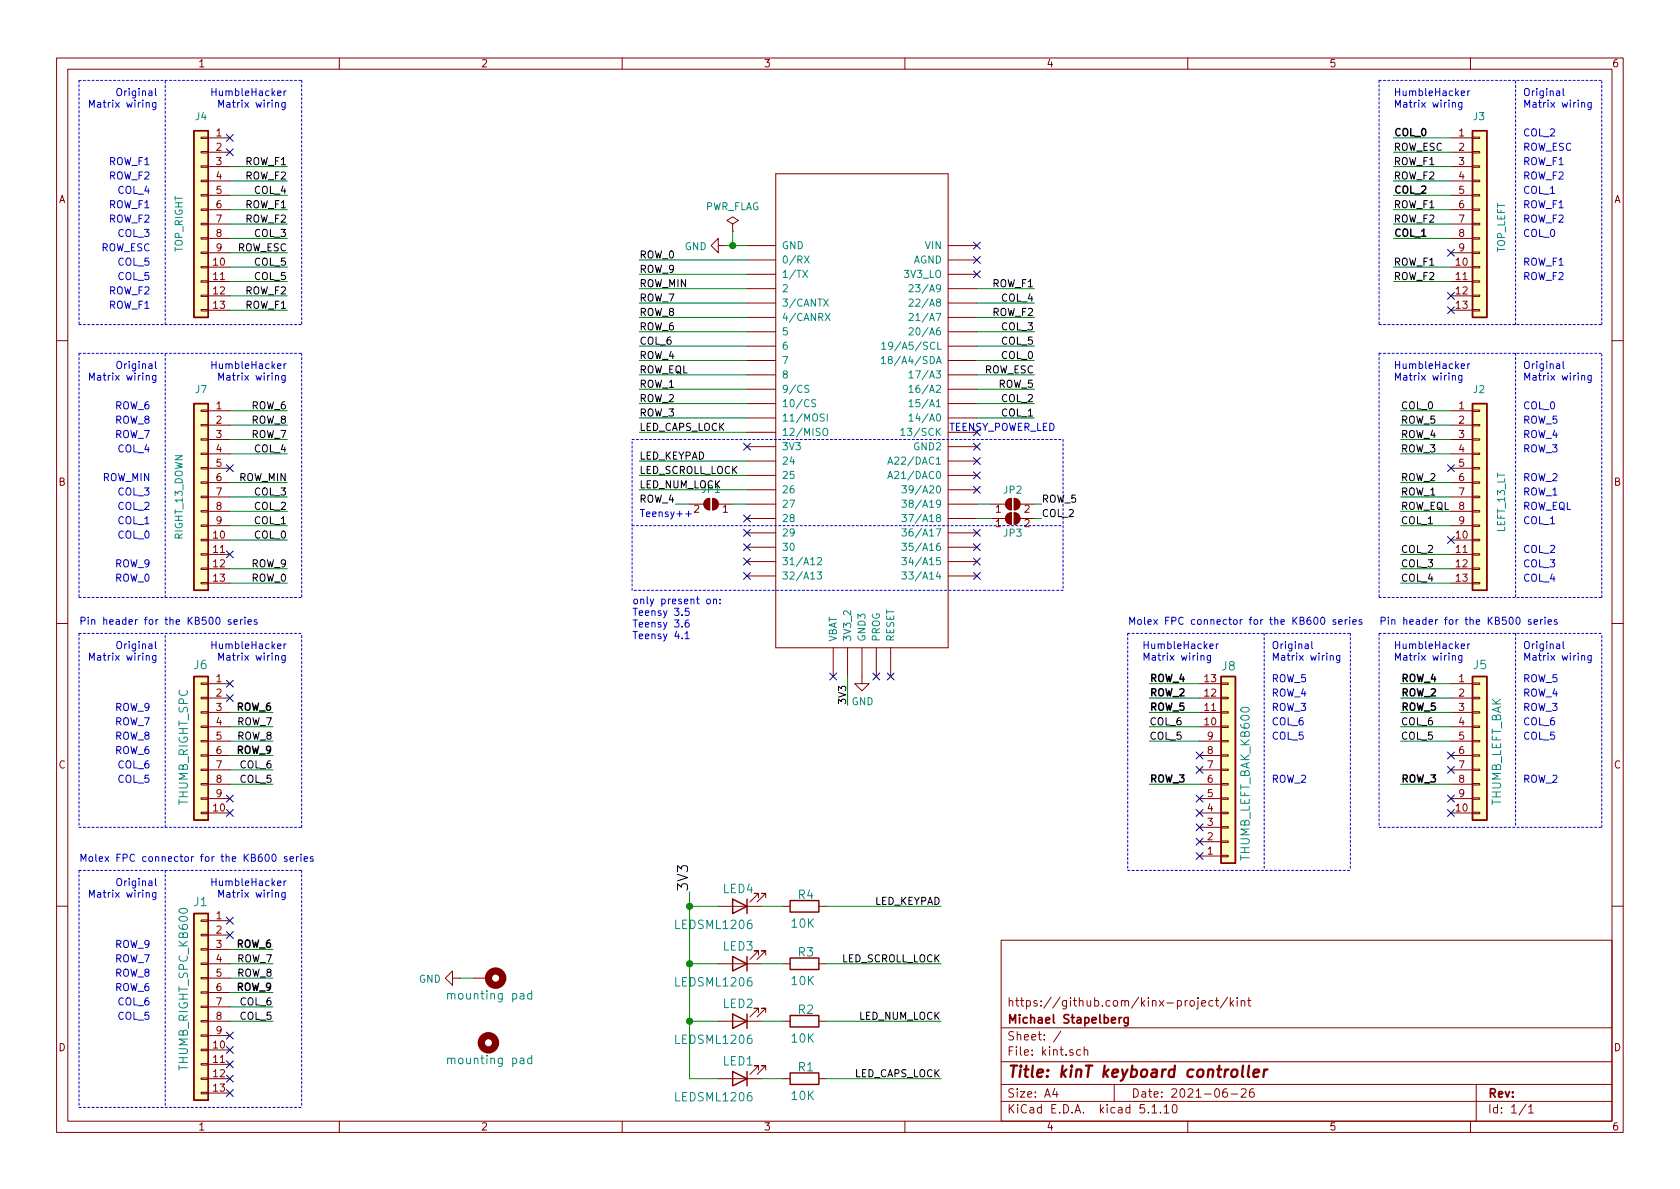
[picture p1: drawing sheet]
EESchema Schematic File Version 4
EELAYER 30 0
EELAYER END
$Descr A4 11693 8268
encoding utf-8
Sheet 1 1
Title "kinT keyboard controller"
Date "2021-06-26"
Rev ""
Comp "Michael Stapelberg"
Comment1 "https://github.com/kinx-project/kint"
Comment2 ""
Comment3 ""
Comment4 ""
$EndDescr
Wire Wire Line
	4800 6300 4800 6700
Wire Wire Line
	4800 6700 4800 7100
Wire Wire Line
	4800 7100 4800 7500
Wire Wire Line
	4800 7500 5000 7500
Wire Wire Line
	5000 7100 4800 7100
Wire Wire Line
	5000 6700 4800 6700
Wire Wire Line
	5000 6300 4800 6300
Connection ~ 4800 7100
Connection ~ 4800 6700
Text Label 4800 6200 1    70   ~ 0
3V3
$Comp
L Connector_Generic:Conn_01x10 J6
U 1 1
P 1400 5150
F 0 "J6" H 1350 5650 59  0000 L BNN
F 1 "THUMB_RIGHT_SPC" V 1550 4700 59  0000 L BNN
F 2 "Connector_PinHeader_2.54mm:PinHeader_1x10_P2.54mm_Vertical" H 1400 5150 50  0001 C CNN
F 3 "" H 1400 5150 50  0001 C CNN
F 4 "WM14526-ND" H 1400 5150 50  0001 C CNN "digikeypn"
F 5 "39-53-2135" H 1400 5150 50  0001 C CNN "MPN"
F 6 "538-39-53-2135" H 1400 5150 50  0001 C CNN "mouserpn"
	1    1400 5150
	-1   0    0    -1  
$EndComp
$Comp
L kinx-eagle-import:TEENSY_3.5_3.6 U1
U 1 1
P 6000 2200
F 0 "U1" H 6000 2200 50  0001 C CNN
F 1 "TEENSY_3.5_3.6" H 6000 2200 50  0001 C CNN
F 2 "kinx:TEENSY_3.5_3.6" H 6000 2200 50  0001 C CNN
F 3 "" H 6000 2200 50  0001 C CNN
	1    6000 2200
	1    0    0    -1  
$EndComp
$Comp
L Device:LED LED1
U 1 1
P 5150 7500
F 0 "LED1" H 5050 7350 59  0000 L BNN
F 1 "LEDSML1206" H 5050 7600 59  0000 L BNN
F 2 "LED_SMD:LED_1206_3216Metric_Pad1.42x1.75mm_HandSolder" H 5150 7500 50  0001 C CNN
F 3 "" H 5150 7500 50  0001 C CNN
F 4 "754-1439-1-ND" H 5150 7500 50  0001 C CNN "digikeypn"
F 5 "APT3216QBC/D" H 5150 7500 50  0001 C CNN "MPN"
F 6 "604-APT3216QBC/D" H 5150 7500 50  0001 C CNN "mouserpn"
	1    5150 7500
	-1   0    0    1   
$EndComp
$Comp
L Device:LED LED3
U 1 1
P 5150 6700
F 0 "LED3" H 5050 6550 59  0000 L BNN
F 1 "LEDSML1206" H 5050 6800 59  0000 L BNN
F 2 "LED_SMD:LED_1206_3216Metric_Pad1.42x1.75mm_HandSolder" H 5150 6700 50  0001 C CNN
F 3 "" H 5150 6700 50  0001 C CNN
F 4 "754-1439-1-ND" H 5150 6700 50  0001 C CNN "digikeypn"
F 5 "APT3216QBC/D" H 5150 6700 50  0001 C CNN "MPN"
F 6 "604-APT3216QBC/D" H 5150 6700 50  0001 C CNN "mouserpn"
	1    5150 6700
	-1   0    0    1   
$EndComp
$Comp
L Device:LED LED4
U 1 1
P 5150 6300
F 0 "LED4" H 5050 6150 59  0000 L BNN
F 1 "LEDSML1206" H 5050 6400 59  0000 L BNN
F 2 "LED_SMD:LED_1206_3216Metric_Pad1.42x1.75mm_HandSolder" H 5150 6300 50  0001 C CNN
F 3 "" H 5150 6300 50  0001 C CNN
F 4 "754-1439-1-ND" H 5150 6300 50  0001 C CNN "digikeypn"
F 5 "APT3216QBC/D" H 5150 6300 50  0001 C CNN "MPN"
F 6 "604-APT3216QBC/D" H 5150 6300 50  0001 C CNN "mouserpn"
	1    5150 6300
	-1   0    0    1   
$EndComp
$Comp
L Device:R R1
U 1 1
P 5600 7500
F 0 "R1" V 5550 7450 59  0000 L BNN
F 1 "10K" V 5750 7400 59  0000 L BNN
F 2 "Resistor_SMD:R_1206_3216Metric_Pad1.42x1.75mm_HandSolder" H 5600 7500 50  0001 C CNN
F 3 "" H 5600 7500 50  0001 C CNN
F 4 "541-3983-1-ND" V 5600 7500 50  0001 C CNN "digikeypn"
F 5 "CRCW120610K0FKEAC" V 5600 7500 50  0001 C CNN "MPN"
F 6 "71-CRCW120610K0FKEAC" V 5600 7500 50  0001 C CNN "mouserpn"
	1    5600 7500
	0    1    1    0   
$EndComp
$Comp
L Device:R R2
U 1 1
P 5600 7100
F 0 "R2" V 5550 7050 59  0000 L BNN
F 1 "10K" V 5750 7000 59  0000 L BNN
F 2 "Resistor_SMD:R_1206_3216Metric_Pad1.42x1.75mm_HandSolder" H 5600 7100 50  0001 C CNN
F 3 "" H 5600 7100 50  0001 C CNN
F 4 "541-3983-1-ND" V 5600 7100 50  0001 C CNN "digikeypn"
F 5 "CRCW120610K0FKEAC" V 5600 7100 50  0001 C CNN "MPN"
F 6 "71-CRCW120610K0FKEAC" V 5600 7100 50  0001 C CNN "mouserpn"
	1    5600 7100
	0    1    1    0   
$EndComp
$Comp
L Device:R R3
U 1 1
P 5600 6700
F 0 "R3" V 5550 6650 59  0000 L BNN
F 1 "10K" V 5750 6600 59  0000 L BNN
F 2 "Resistor_SMD:R_1206_3216Metric_Pad1.42x1.75mm_HandSolder" H 5600 6700 50  0001 C CNN
F 3 "" H 5600 6700 50  0001 C CNN
F 4 "541-3983-1-ND" V 5600 6700 50  0001 C CNN "digikeypn"
F 5 "CRCW120610K0FKEAC" V 5600 6700 50  0001 C CNN "MPN"
F 6 "71-CRCW120610K0FKEAC" V 5600 6700 50  0001 C CNN "mouserpn"
	1    5600 6700
	0    1    1    0   
$EndComp
$Comp
L Device:R R4
U 1 1
P 5600 6300
F 0 "R4" V 5550 6250 59  0000 L BNN
F 1 "10K" V 5750 6200 59  0000 L BNN
F 2 "Resistor_SMD:R_1206_3216Metric_Pad1.42x1.75mm_HandSolder" H 5600 6300 50  0001 C CNN
F 3 "" H 5600 6300 50  0001 C CNN
F 4 "541-3983-1-ND" V 5600 6300 50  0001 C CNN "digikeypn"
F 5 "CRCW120610K0FKEAC" V 5600 6300 50  0001 C CNN "MPN"
F 6 "71-CRCW120610K0FKEAC" V 5600 6300 50  0001 C CNN "mouserpn"
	1    5600 6300
	0    1    1    0   
$EndComp
$Comp
L Mechanical:MountingHole_Pad H1
U 1 1
P 3400 6800
F 0 "H1" H 3510 6823 59  0001 L BNN
F 1 "mounting pad" V 3550 6500 59  0000 L BNN
F 2 "MountingHole:MountingHole_4.3mm_M4_Pad" H 3400 6800 50  0001 C CNN
F 3 "" H 3400 6800 50  0001 C CNN
	1    3400 6800
	0    1    1    0   
$EndComp
Text Label 2000 2950 2    50   ~ 0
ROW_8
Text Label 2000 2850 2    50   ~ 0
ROW_6
Text Label 2000 3050 2    50   ~ 0
ROW_7
Text Label 2000 3950 2    50   ~ 0
ROW_9
Text Label 2000 4050 2    50   ~ 0
ROW_0
Text Label 2000 3350 2    50   ~ 0
ROW_MIN
Text Label 9750 2950 0    50   ~ 0
ROW_5
Text Label 9750 3050 0    50   ~ 0
ROW_4
Text Label 9750 3150 0    50   ~ 0
ROW_3
Text Label 9750 3350 0    50   ~ 0
ROW_2
Text Label 9750 3450 0    50   ~ 0
ROW_1
Text Label 9750 3550 0    50   ~ 0
ROW_EQL
Text Label 4450 2400 0    50   ~ 0
COL_6
NoConn ~ 1600 3250
NoConn ~ 1600 3850
NoConn ~ 10100 2050
NoConn ~ 10100 2150
NoConn ~ 10100 1750
NoConn ~ 6800 1700
NoConn ~ 6800 1800
NoConn ~ 6800 1900
NoConn ~ 6800 3000
NoConn ~ 6800 3100
NoConn ~ 6800 3200
NoConn ~ 6800 3300
NoConn ~ 6800 3400
NoConn ~ 6800 3800
NoConn ~ 6800 3900
NoConn ~ 6800 4000
NoConn ~ 1600 5650
NoConn ~ 1600 5550
NoConn ~ 1600 4850
NoConn ~ 1600 4750
NoConn ~ 10100 5250
NoConn ~ 10100 5350
NoConn ~ 10100 5550
NoConn ~ 10100 5650
NoConn ~ 5800 4700
NoConn ~ 6100 4700
NoConn ~ 6200 4700
$Comp
L power:GND #PWR0101
U 1 1
P 5050 1700
F 0 "#PWR0101" H 5050 1450 50  0001 C CNN
F 1 "GND" V 5055 1572 50  0000 R CNN
F 2 "" H 5050 1700 50  0001 C CNN
F 3 "" H 5050 1700 50  0001 C CNN
	1    5050 1700
	0    1    1    0   
$EndComp
Wire Wire Line
	5050 1700 5100 1700
$Comp
L power:GND #PWR0102
U 1 1
P 3200 6800
F 0 "#PWR0102" H 3200 6550 50  0001 C CNN
F 1 "GND" V 3205 6672 50  0000 R CNN
F 2 "" H 3200 6800 50  0001 C CNN
F 3 "" H 3200 6800 50  0001 C CNN
	1    3200 6800
	0    1    1    0   
$EndComp
$Comp
L power:PWR_FLAG #FLG0101
U 1 1
P 5100 1600
F 0 "#FLG0101" H 5100 1675 50  0001 C CNN
F 1 "PWR_FLAG" H 5100 1773 50  0000 C CNN
F 2 "" H 5100 1600 50  0001 C CNN
F 3 "~" H 5100 1600 50  0001 C CNN
	1    5100 1600
	1    0    0    -1  
$EndComp
Wire Wire Line
	5100 1600 5100 1700
Connection ~ 5100 1700
Wire Wire Line
	5100 1700 5200 1700
$Comp
L Connector_Generic:Conn_01x13 J2
U 1 1
P 10300 3450
F 0 "J2" H 10250 4200 50  0000 L CNN
F 1 "LEFT_13_LT" V 10450 3200 50  0000 L CNN
F 2 "kinx:39-53-2135" H 10300 3450 50  0001 C CNN
F 3 "~" H 10300 3450 50  0001 C CNN
F 4 "WM14526-ND" H 10300 3450 50  0001 C CNN "digikeypn"
F 5 "39-53-2135" H 10300 3450 50  0001 C CNN "MPN"
F 6 "538-39-53-2135" H 10300 3450 50  0001 C CNN "mouserpn"
	1    10300 3450
	1    0    0    -1  
$EndComp
$Comp
L Connector_Generic:Conn_01x13 J7
U 1 1
P 1400 3450
F 0 "J7" H 1400 4200 50  0000 C CNN
F 1 "RIGHT_13_DOWN" V 1550 3450 50  0000 C CNN
F 2 "kinx:39-53-2135" H 1400 3450 50  0001 C CNN
F 3 "~" H 1400 3450 50  0001 C CNN
F 4 "WM14526-ND" H 1400 3450 50  0001 C CNN "digikeypn"
F 5 "39-53-2135" H 1400 3450 50  0001 C CNN "MPN"
F 6 "538-39-53-2135" H 1400 3450 50  0001 C CNN "mouserpn"
	1    1400 3450
	-1   0    0    -1  
$EndComp
$Comp
L Connector_Generic:Conn_01x13 J3
U 1 1
P 10300 1550
F 0 "J3" H 10250 2300 50  0000 L CNN
F 1 "TOP_LEFT" V 10450 1350 50  0000 L CNN
F 2 "kinx:39-53-2135" H 10300 1550 50  0001 C CNN
F 3 "~" H 10300 1550 50  0001 C CNN
F 4 "WM14526-ND" H 10300 1550 50  0001 C CNN "digikeypn"
F 5 "39-53-2135" H 10300 1550 50  0001 C CNN "MPN"
F 6 "538-39-53-2135" H 10300 1550 50  0001 C CNN "mouserpn"
	1    10300 1550
	1    0    0    -1  
$EndComp
Text Label 9750 2850 0    50   ~ 0
COL_0
NoConn ~ 10100 3250
NoConn ~ 10100 3750
Text Label 9750 3650 0    50   ~ 0
COL_1
Text Label 9750 3850 0    50   ~ 0
COL_2
Text Label 9750 3950 0    50   ~ 0
COL_3
Text Label 9750 4050 0    50   ~ 0
COL_4
Wire Wire Line
	2000 4050 1600 4050
Wire Wire Line
	2000 3950 1600 3950
Wire Wire Line
	2000 2950 1600 2950
Wire Wire Line
	2000 2850 1600 2850
Wire Wire Line
	2000 3550 1600 3550
Text Label 2000 3150 2    50   ~ 0
COL_4
Wire Wire Line
	2000 3750 1600 3750
Text Label 2000 3450 2    50   ~ 0
COL_3
Wire Wire Line
	2000 3450 1600 3450
Text Label 2000 3550 2    50   ~ 0
COL_2
Wire Wire Line
	2000 3350 1600 3350
Text Label 2000 3650 2    50   ~ 0
COL_1
Wire Wire Line
	2000 3150 1600 3150
Text Label 9700 950  0    50   ~ 10
COL_0
Text Label 9700 1050 0    50   ~ 0
ROW_ESC
Wire Wire Line
	9700 1050 10100 1050
Wire Wire Line
	9700 950  10100 950 
Text Label 9700 1150 0    50   ~ 0
ROW_F1
Wire Wire Line
	9700 1150 10100 1150
Text Label 9700 1250 0    50   ~ 0
ROW_F2
Wire Wire Line
	9700 1250 10100 1250
Text Label 9700 1350 0    50   ~ 10
COL_2
Wire Wire Line
	9700 1350 10100 1350
Text Label 9700 1450 0    50   ~ 0
ROW_F1
Wire Wire Line
	9700 1450 10100 1450
Text Label 9700 1550 0    50   ~ 0
ROW_F2
Wire Wire Line
	9700 1550 10100 1550
Text Label 9700 1650 0    50   ~ 10
COL_1
Wire Wire Line
	9700 1650 10100 1650
Text Label 9700 1850 0    50   ~ 0
ROW_F1
Wire Wire Line
	9700 1850 10100 1850
Text Label 9700 1950 0    50   ~ 0
ROW_F2
Wire Wire Line
	9700 1950 10100 1950
Wire Wire Line
	4800 6300 4800 6200
Connection ~ 4800 6300
Text Label 4450 3000 0    50   ~ 0
LED_CAPS_LOCK
Text Label 4450 3400 0    50   ~ 0
LED_NUM_LOCK
Text Label 4450 3300 0    50   ~ 0
LED_SCROLL_LOCK
Text Label 4450 3200 0    50   ~ 0
LED_KEYPAD
Text Label 6550 6300 2    50   ~ 0
LED_KEYPAD
Text Label 6550 6700 2    50   ~ 0
LED_SCROLL_LOCK
Text Label 6550 7100 2    50   ~ 0
LED_NUM_LOCK
Text Label 6550 7500 2    50   ~ 0
LED_CAPS_LOCK
Text Label 9750 4750 0    50   ~ 10
ROW_4
Text Label 9750 4950 0    50   ~ 10
ROW_5
$Comp
L Connector_Generic:Conn_01x10 J5
U 1 1
P 10300 5150
F 0 "J5" H 10250 5650 59  0000 L BNN
F 1 "THUMB_LEFT_BAK" V 10450 4700 59  0000 L BNN
F 2 "Connector_PinHeader_2.54mm:PinHeader_1x10_P2.54mm_Vertical" H 10300 5150 50  0001 C CNN
F 3 "" H 10300 5150 50  0001 C CNN
F 4 "WM14526-ND" H 10300 5150 50  0001 C CNN "digikeypn"
F 5 "39-53-2135" H 10300 5150 50  0001 C CNN "MPN"
F 6 "538-39-53-2135" H 10300 5150 50  0001 C CNN "mouserpn"
	1    10300 5150
	1    0    0    -1  
$EndComp
Text Label 9750 5450 0    50   ~ 10
ROW_3
Text Label 9750 5150 0    50   ~ 0
COL_5
Text Label 9750 5050 0    50   ~ 0
COL_6
Text Label 1900 5250 2    50   ~ 10
ROW_9
Wire Wire Line
	1900 5250 1600 5250
Text Label 1900 5350 2    50   ~ 0
COL_6
Wire Wire Line
	1600 5350 1900 5350
Text Label 1900 5450 2    50   ~ 0
COL_5
Wire Wire Line
	1900 5450 1600 5450
Text Label 1900 5150 2    50   ~ 0
ROW_8
Wire Wire Line
	1900 5150 1600 5150
Text Label 1900 5050 2    50   ~ 0
ROW_7
Wire Wire Line
	1900 5050 1600 5050
Text Label 1900 4950 2    50   ~ 10
ROW_6
Wire Wire Line
	1900 4950 1600 4950
Text Label 9750 4850 0    50   ~ 10
ROW_2
Wire Wire Line
	9750 4750 10100 4750
Wire Wire Line
	10100 4850 9750 4850
Wire Wire Line
	9750 4950 10100 4950
Wire Wire Line
	10100 5050 9750 5050
Wire Wire Line
	9750 5150 10100 5150
Wire Wire Line
	10100 5450 9750 5450
Text Label 7200 2600 2    50   ~ 0
ROW_ESC
Text Label 7200 2000 2    50   ~ 0
ROW_F1
Text Label 7200 2200 2    50   ~ 0
ROW_F2
Text Label 7200 2400 2    50   ~ 0
COL_5
Wire Wire Line
	7200 2900 6800 2900
Text Label 7200 2500 2    50   ~ 0
COL_0
Wire Wire Line
	7200 2300 6800 2300
Text Label 7200 2900 2    50   ~ 0
COL_1
Wire Wire Line
	7200 2200 6800 2200
Wire Wire Line
	4450 3200 5200 3200
Wire Wire Line
	4450 3300 5200 3300
Wire Wire Line
	5200 3400 4450 3400
Text Label 4450 2600 0    50   ~ 0
ROW_EQL
Text Label 4450 2700 0    50   ~ 0
ROW_1
Text Label 4450 2800 0    50   ~ 0
ROW_2
Text Label 4450 2900 0    50   ~ 0
ROW_3
Text Label 4450 2500 0    50   ~ 0
ROW_4
Text Label 7200 2700 2    50   ~ 0
ROW_5
Text Label 5900 4900 1    50   ~ 0
3V3
Wire Wire Line
	4450 3000 5200 3000
Text Label 4450 2000 0    50   ~ 0
ROW_MIN
Wire Wire Line
	4450 2700 5200 2700
Text Label 7200 2800 2    50   ~ 0
COL_2
Text Label 7200 2300 2    50   ~ 0
COL_3
Text Label 7200 2100 2    50   ~ 0
COL_4
Text Label 4450 1800 0    50   ~ 0
ROW_0
Text Label 4450 1900 0    50   ~ 0
ROW_9
Text Label 4450 2100 0    50   ~ 0
ROW_7
Text Label 4450 2300 0    50   ~ 0
ROW_6
Text Label 4450 2200 0    50   ~ 0
ROW_8
Wire Wire Line
	4450 1800 5200 1800
Wire Wire Line
	5200 1900 4450 1900
Wire Wire Line
	4450 2000 5200 2000
Wire Wire Line
	5200 2100 4450 2100
Wire Wire Line
	4450 2200 5200 2200
Wire Wire Line
	5200 2300 4450 2300
Wire Wire Line
	4450 2400 5200 2400
Wire Wire Line
	5200 2500 4450 2500
Wire Wire Line
	4450 2600 5200 2600
Wire Wire Line
	9750 4050 10100 4050
Wire Wire Line
	9750 3950 10100 3950
Wire Wire Line
	9750 3850 10100 3850
Wire Wire Line
	9750 3650 10100 3650
Wire Wire Line
	9750 3550 10100 3550
Wire Wire Line
	9750 3450 10100 3450
Wire Wire Line
	9750 3350 10100 3350
Wire Wire Line
	9750 3150 10100 3150
Wire Wire Line
	9750 3050 10100 3050
Wire Wire Line
	9750 2950 10100 2950
Wire Wire Line
	9750 2850 10100 2850
Text Notes 10600 2850 0    50   ~ 0
COL_0
Text Notes 10600 4050 0    50   ~ 0
COL_4
Text Notes 10600 3950 0    50   ~ 0
COL_3
Text Notes 10600 3850 0    50   ~ 0
COL_2
Text Notes 10600 3650 0    50   ~ 0
COL_1
Text Notes 9700 2650 0    50   ~ 0
HumbleHacker\nMatrix wiring
Text Notes 1050 3750 2    50   ~ 0
COL_0
Text Notes 1050 3650 2    50   ~ 0
COL_1
Text Notes 1050 3550 2    50   ~ 0
COL_2
Text Notes 1050 3450 2    50   ~ 0
COL_3
Text Notes 1050 3150 2    50   ~ 0
COL_4
Text Notes 10600 3550 0    50   ~ 0
ROW_EQL
Text Notes 10600 3450 0    50   ~ 0
ROW_1
Text Notes 10600 3350 0    50   ~ 0
ROW_2
Text Notes 10600 3150 0    50   ~ 0
ROW_3
Text Notes 10600 3050 0    50   ~ 0
ROW_4
Text Notes 10600 2950 0    50   ~ 0
ROW_5
Text Notes 1050 2850 2    50   ~ 0
ROW_6
Text Notes 1050 2950 2    50   ~ 0
ROW_8
Text Notes 1050 3050 2    50   ~ 0
ROW_7
Text Notes 1050 3350 2    50   ~ 0
ROW_MIN
Text Notes 1050 3950 2    50   ~ 0
ROW_9
Text Notes 1050 4050 2    50   ~ 0
ROW_0
Text Notes 10600 1050 0    50   ~ 0
ROW_ESC
Text Notes 10600 1150 0    50   ~ 0
ROW_F1
Text Notes 10600 1450 0    50   ~ 0
ROW_F1
Text Notes 10600 1850 0    50   ~ 0
ROW_F1
Text Notes 10600 1250 0    50   ~ 0
ROW_F2
Text Notes 10600 1550 0    50   ~ 0
ROW_F2
Text Notes 10600 1950 0    50   ~ 0
ROW_F2
Text Notes 10600 1650 0    50   ~ 0
COL_0
Text Notes 10600 750  0    50   ~ 0
Original\nMatrix wiring
Text Notes 9700 750  0    50   ~ 0
HumbleHacker\nMatrix wiring
Text Notes 10600 2650 0    50   ~ 0
Original\nMatrix wiring
Text Notes 10600 1350 0    50   ~ 0
COL_1
Text Notes 10600 950  0    50   ~ 0
COL_2
Text Notes 2000 2650 2    50   ~ 0
HumbleHacker\nMatrix wiring
Text Notes 1100 2650 2    50   ~ 0
Original\nMatrix wiring
Text Notes 1100 750  2    50   ~ 0
Original\nMatrix wiring
Text Notes 2000 750  2    50   ~ 0
HumbleHacker\nMatrix wiring
Text Notes 10600 5450 0    50   ~ 0
ROW_2
Text Notes 10600 5150 0    50   ~ 0
COL_5
Text Notes 10600 5050 0    50   ~ 0
COL_6
Text Notes 10600 4950 0    50   ~ 0
ROW_3
Text Notes 10600 4850 0    50   ~ 0
ROW_4
Text Notes 10600 4750 0    50   ~ 0
ROW_5
Text Notes 1050 5450 2    50   ~ 0
COL_5
Text Notes 1050 5350 2    50   ~ 0
COL_6
Text Notes 1050 5250 2    50   ~ 0
ROW_6
Text Notes 1050 5150 2    50   ~ 0
ROW_8
Text Notes 1050 5050 2    50   ~ 0
ROW_7
Text Notes 1050 4950 2    50   ~ 0
ROW_9
Text Notes 1050 1750 2    50   ~ 0
ROW_ESC
Text Notes 1050 1250 2    50   ~ 0
ROW_F2
Text Notes 1050 1550 2    50   ~ 0
ROW_F2
Text Notes 1050 2050 2    50   ~ 0
ROW_F2
Text Notes 1050 1150 2    50   ~ 0
ROW_F1
Text Notes 1050 1450 2    50   ~ 0
ROW_F1
Text Notes 1050 2150 2    50   ~ 0
ROW_F1
Text Notes 1050 1350 2    50   ~ 0
COL_4
Text Notes 1050 1650 2    50   ~ 0
COL_3
Text Notes 1050 1850 2    50   ~ 0
COL_5
Text Notes 1050 1950 2    50   ~ 0
COL_5
Wire Wire Line
	1600 1950 2000 1950
Wire Wire Line
	1600 1850 2000 1850
Wire Wire Line
	1600 1750 2000 1750
Wire Wire Line
	1600 1650 2000 1650
Wire Wire Line
	1600 1550 2000 1550
Wire Wire Line
	1600 1450 2000 1450
Wire Wire Line
	1600 1250 2000 1250
Wire Wire Line
	1600 1150 2000 1150
Text Label 2000 2150 2    50   ~ 0
ROW_F1
Text Label 2000 2050 2    50   ~ 0
ROW_F2
Text Label 2000 1950 2    50   ~ 0
COL_5
Text Label 2000 1850 2    50   ~ 0
COL_5
Wire Wire Line
	2000 1350 1600 1350
Text Label 2000 1750 2    50   ~ 0
ROW_ESC
Text Label 2000 1650 2    50   ~ 0
COL_3
Text Label 2000 1550 2    50   ~ 0
ROW_F2
Text Label 2000 1450 2    50   ~ 0
ROW_F1
Text Label 2000 1350 2    50   ~ 0
COL_4
Text Label 2000 1250 2    50   ~ 0
ROW_F2
Text Label 2000 1150 2    50   ~ 0
ROW_F1
$Comp
L Connector_Generic:Conn_01x13 J4
U 1 1
P 1400 1550
F 0 "J4" H 1400 2300 50  0000 C CNN
F 1 "TOP_RIGHT" V 1550 1550 50  0000 C CNN
F 2 "kinx:39-53-2135" H 1400 1550 50  0001 C CNN
F 3 "~" H 1400 1550 50  0001 C CNN
F 4 "WM14526-ND" H 1400 1550 50  0001 C CNN "digikeypn"
F 5 "39-53-2135" H 1400 1550 50  0001 C CNN "MPN"
F 6 "538-39-53-2135" H 1400 1550 50  0001 C CNN "mouserpn"
	1    1400 1550
	-1   0    0    -1  
$EndComp
NoConn ~ 1600 1050
NoConn ~ 1600 950 
Wire Notes Line
	550  550  550  2250
Wire Notes Line
	1150 2250 1150 550 
Wire Notes Line
	2100 550  2100 2250
Wire Notes Line
	550  550  2100 550 
Wire Notes Line
	550  2250 2100 2250
Wire Notes Line
	550  2450 550  4150
Wire Notes Line
	1150 4150 1150 2450
Wire Notes Line
	2100 2450 2100 4150
Wire Notes Line
	550  2450 2100 2450
Wire Notes Line
	550  4150 2100 4150
Text Notes 1100 4600 2    50   ~ 0
Original\nMatrix wiring
Text Notes 2000 4600 2    50   ~ 0
HumbleHacker\nMatrix wiring
Wire Notes Line
	550  4400 2100 4400
Wire Notes Line
	9600 550  11150 550 
Wire Notes Line
	9600 550  9600 2250
Wire Notes Line
	10550 2250 10550 550 
Wire Notes Line
	11150 2250 11150 550 
Wire Notes Line
	9600 2250 11150 2250
Wire Notes Line
	10550 2450 10550 4150
Wire Notes Line
	11150 4150 11150 2450
Wire Notes Line
	9600 2450 9600 4150
Wire Notes Line
	9600 4150 11150 4150
Wire Notes Line
	9600 2450 11150 2450
Text Notes 9700 4600 0    50   ~ 0
HumbleHacker\nMatrix wiring
Text Notes 10600 4600 0    50   ~ 0
Original\nMatrix wiring
Wire Notes Line
	10550 4400 10550 5750
Wire Notes Line
	11150 5750 11150 4400
Wire Notes Line
	9600 4400 9600 5750
Wire Notes Line
	9600 5750 11150 5750
Wire Notes Line
	9600 4400 11150 4400
Wire Notes Line
	550  4400 550  5750
Wire Notes Line
	1150 5750 1150 4400
Wire Notes Line
	2100 5750 2100 4400
Wire Notes Line
	550  5750 2100 5750
$Comp
L Device:LED LED2
U 1 1
P 5150 7100
F 0 "LED2" H 5050 6950 59  0000 L BNN
F 1 "LEDSML1206" H 5050 7200 59  0000 L BNN
F 2 "LED_SMD:LED_1206_3216Metric_Pad1.42x1.75mm_HandSolder" H 5150 7100 50  0001 C CNN
F 3 "" H 5150 7100 50  0001 C CNN
F 4 "754-1439-1-ND" H 5150 7100 50  0001 C CNN "digikeypn"
F 5 "APT3216QBC/D" H 5150 7100 50  0001 C CNN "MPN"
F 6 "604-APT3216QBC/D" H 5150 7100 50  0001 C CNN "mouserpn"
	1    5150 7100
	-1   0    0    1   
$EndComp
Wire Wire Line
	5300 6300 5450 6300
Wire Wire Line
	5300 6700 5450 6700
Wire Wire Line
	5300 7100 5450 7100
Wire Wire Line
	5300 7500 5450 7500
Wire Wire Line
	5750 7500 6550 7500
Wire Wire Line
	5750 7100 6550 7100
Wire Wire Line
	5750 6700 6550 6700
Wire Wire Line
	5750 6300 6550 6300
Text Notes 7350 3000 2    50   ~ 0
TEENSY_POWER_LED
Wire Wire Line
	7200 2000 6800 2000
Wire Wire Line
	7200 2100 6800 2100
Wire Wire Line
	7200 2400 6800 2400
Wire Wire Line
	7200 2500 6800 2500
Wire Wire Line
	7200 2600 6800 2600
Wire Wire Line
	7200 2700 6800 2700
Wire Wire Line
	7200 2800 6800 2800
Wire Wire Line
	4450 2900 5200 2900
Wire Wire Line
	5200 2800 4450 2800
NoConn ~ 5200 3600
NoConn ~ 5200 3700
NoConn ~ 5200 3800
NoConn ~ 5200 3900
NoConn ~ 5200 4000
NoConn ~ 6800 3700
Wire Wire Line
	5900 4900 5900 4700
NoConn ~ 5200 3100
Wire Notes Line
	4400 3050 7400 3050
Wire Notes Line
	7400 3050 7400 4100
Wire Notes Line
	7400 4100 4400 4100
Wire Notes Line
	4400 4100 4400 3050
Text Notes 4400 4450 0    50   ~ 0
only present on:\nTeensy 3.5\nTeensy 3.6\nTeensy 4.1
Wire Wire Line
	3200 6800 3300 6800
Wire Wire Line
	2000 2150 1600 2150
Wire Wire Line
	2000 2050 1600 2050
Text Label 2000 3750 2    50   ~ 0
COL_0
Wire Wire Line
	1600 3050 2000 3050
$Comp
L Mechanical:MountingHole H2
U 1 1
P 3400 7250
F 0 "H2" H 3510 7273 59  0001 L BNN
F 1 "mounting pad" V 3550 6950 59  0000 L BNN
F 2 "MountingHole:MountingHole_6mm" H 3400 7250 50  0001 C CNN
F 3 "" H 3400 7250 50  0001 C CNN
	1    3400 7250
	0    1    1    0   
$EndComp
Wire Notes Line
	4400 3650 7400 3650
Text Notes 4450 3600 0    50   ~ 0
Teensy++
Text Label 4700 3500 2    50   ~ 0
ROW_4
Text Label 7250 3500 0    50   ~ 0
ROW_5
Text Label 7250 3600 0    50   ~ 0
COL_2
Wire Wire Line
	6900 3500 6800 3500
Wire Wire Line
	7250 3500 7200 3500
Wire Wire Line
	6900 3600 6800 3600
Wire Wire Line
	7200 3600 7250 3600
Wire Wire Line
	5100 3500 5200 3500
Wire Wire Line
	4700 3500 4800 3500
$Comp
L Connector_Generic:Conn_01x13 J1
U 1 1
P 1400 7000
F 0 "J1" H 1350 7700 59  0000 L BNN
F 1 "THUMB_RIGHT_SPC_KB600" V 1550 6550 59  0000 L BNN
F 2 "kinx:39-53-2135" H 1400 7000 50  0001 C CNN
F 3 "" H 1400 7000 50  0001 C CNN
F 4 "WM14526-ND" H 1400 7000 50  0001 C CNN "digikeypn"
F 5 "39-53-2135" H 1400 7000 50  0001 C CNN "MPN"
F 6 "538-39-53-2135" H 1400 7000 50  0001 C CNN "mouserpn"
	1    1400 7000
	-1   0    0    -1  
$EndComp
NoConn ~ 1600 7500
NoConn ~ 1600 7400
Text Label 1900 6900 2    50   ~ 10
ROW_9
Wire Wire Line
	1900 7100 1600 7100
Text Label 1900 7000 2    50   ~ 0
COL_6
Text Label 1900 7100 2    50   ~ 0
COL_5
Text Label 1900 6800 2    50   ~ 0
ROW_8
Wire Wire Line
	1900 7000 1600 7000
Text Label 1900 6700 2    50   ~ 0
ROW_7
Wire Wire Line
	1900 6900 1600 6900
Text Label 1900 6600 2    50   ~ 10
ROW_6
Wire Wire Line
	1900 6800 1600 6800
Text Notes 1050 7100 2    50   ~ 0
COL_5
Text Notes 1050 7000 2    50   ~ 0
COL_6
Text Notes 1050 6900 2    50   ~ 0
ROW_6
Text Notes 1050 6800 2    50   ~ 0
ROW_8
Text Notes 1050 6700 2    50   ~ 0
ROW_7
Text Notes 1050 6600 2    50   ~ 0
ROW_9
Text Notes 1100 6250 2    50   ~ 0
Original\nMatrix wiring
Text Notes 2000 6250 2    50   ~ 0
HumbleHacker\nMatrix wiring
Wire Notes Line
	550  6050 2100 6050
Wire Notes Line
	550  7700 2100 7700
Wire Notes Line
	2100 6050 2100 7700
Wire Notes Line
	1150 6050 1150 7700
Wire Notes Line
	550  6050 550  7700
Text Notes 550  4350 0    50   ~ 0
Pin header for the KB500 series
Text Notes 550  6000 0    50   ~ 0
Molex FPC connector for the KB600 series
Text Notes 9600 4350 0    50   ~ 0
Pin header for the KB500 series
NoConn ~ 8350 5250
NoConn ~ 8350 5350
NoConn ~ 8350 5550
NoConn ~ 8350 5850
Text Label 8000 4750 0    50   ~ 10
ROW_4
Text Label 8000 4950 0    50   ~ 10
ROW_5
$Comp
L Connector_Generic:Conn_01x13 J8
U 1 1
P 8550 5350
F 0 "J8" H 8500 4600 59  0000 L BNN
F 1 "THUMB_LEFT_BAK_KB600" V 8700 4900 59  0000 L BNN
F 2 "kinx:39-53-2135" H 8550 5350 50  0001 C CNN
F 3 "" H 8550 5350 50  0001 C CNN
F 4 "WM14526-ND" H 8550 5350 50  0001 C CNN "digikeypn"
F 5 "39-53-2135" H 8550 5350 50  0001 C CNN "MPN"
F 6 "538-39-53-2135" H 8550 5350 50  0001 C CNN "mouserpn"
	1    8550 5350
	1    0    0    1   
$EndComp
Text Label 8000 5450 0    50   ~ 10
ROW_3
Text Label 8000 5150 0    50   ~ 0
COL_5
Text Label 8000 5050 0    50   ~ 0
COL_6
Text Label 8000 4850 0    50   ~ 10
ROW_2
Wire Wire Line
	8000 4750 8350 4750
Wire Wire Line
	8350 4850 8000 4850
Wire Wire Line
	8000 4950 8350 4950
Wire Wire Line
	8350 5050 8000 5050
Wire Wire Line
	8000 5150 8350 5150
Wire Wire Line
	8350 5450 8000 5450
Text Notes 8850 5450 0    50   ~ 0
ROW_2
Text Notes 8850 5150 0    50   ~ 0
COL_5
Text Notes 8850 5050 0    50   ~ 0
COL_6
Text Notes 8850 4950 0    50   ~ 0
ROW_3
Text Notes 8850 4850 0    50   ~ 0
ROW_4
Text Notes 8850 4750 0    50   ~ 0
ROW_5
Text Notes 7950 4600 0    50   ~ 0
HumbleHacker\nMatrix wiring
Text Notes 8850 4600 0    50   ~ 0
Original\nMatrix wiring
Wire Notes Line
	7850 6050 9400 6050
Wire Notes Line
	7850 4400 9400 4400
Text Notes 7850 4350 0    50   ~ 0
Molex FPC connector for the KB600 series
Wire Notes Line
	9400 4400 9400 6050
Wire Notes Line
	8800 4400 8800 6050
Wire Notes Line
	7850 4400 7850 6050
Wire Wire Line
	1900 6600 1600 6600
Wire Wire Line
	1900 6700 1600 6700
NoConn ~ 1600 6400
NoConn ~ 1600 6500
NoConn ~ 1600 7200
NoConn ~ 1600 7300
NoConn ~ 1600 7600
NoConn ~ 8350 5650
NoConn ~ 8350 5750
NoConn ~ 8350 5950
Wire Wire Line
	1600 3650 2000 3650
$Comp
L Jumper:SolderJumper_2_Open JP1
U 1 1
P 4950 3500
F 0 "JP1" H 4950 3400 50  0000 C CNN
F 1 "SolderJumper_2_Open" H 4950 3614 50  0001 C CNN
F 2 "Jumper:SolderJumper-2_P1.3mm_Open_TrianglePad1.0x1.5mm" H 4950 3500 50  0001 C CNN
F 3 "~" H 4950 3500 50  0001 C CNN
	1    4950 3500
	-1   0    0    1   
$EndComp
$Comp
L Jumper:SolderJumper_2_Open JP2
U 1 1
P 7050 3500
F 0 "JP2" H 7050 3600 50  0000 C CNN
F 1 "SolderJumper_2_Open" H 7050 3614 50  0001 C CNN
F 2 "Jumper:SolderJumper-2_P1.3mm_Open_TrianglePad1.0x1.5mm" H 7050 3500 50  0001 C CNN
F 3 "~" H 7050 3500 50  0001 C CNN
	1    7050 3500
	1    0    0    -1  
$EndComp
$Comp
L Jumper:SolderJumper_2_Open JP3
U 1 1
P 7050 3600
F 0 "JP3" H 7050 3500 50  0000 C CNN
F 1 "SolderJumper_2_Open" H 7050 3714 50  0001 C CNN
F 2 "Jumper:SolderJumper-2_P1.3mm_Open_TrianglePad1.0x1.5mm" H 7050 3600 50  0001 C CNN
F 3 "~" H 7050 3600 50  0001 C CNN
	1    7050 3600
	1    0    0    -1  
$EndComp
$Comp
L power:GND #PWR0103
U 1 1
P 6000 4700
F 0 "#PWR0103" H 6000 4450 50  0001 C CNN
F 1 "GND" H 6005 4527 50  0000 C CNN
F 2 "" H 6000 4700 50  0001 C CNN
F 3 "" H 6000 4700 50  0001 C CNN
	1    6000 4700
	1    0    0    -1  
$EndComp
$EndSCHEMATC
